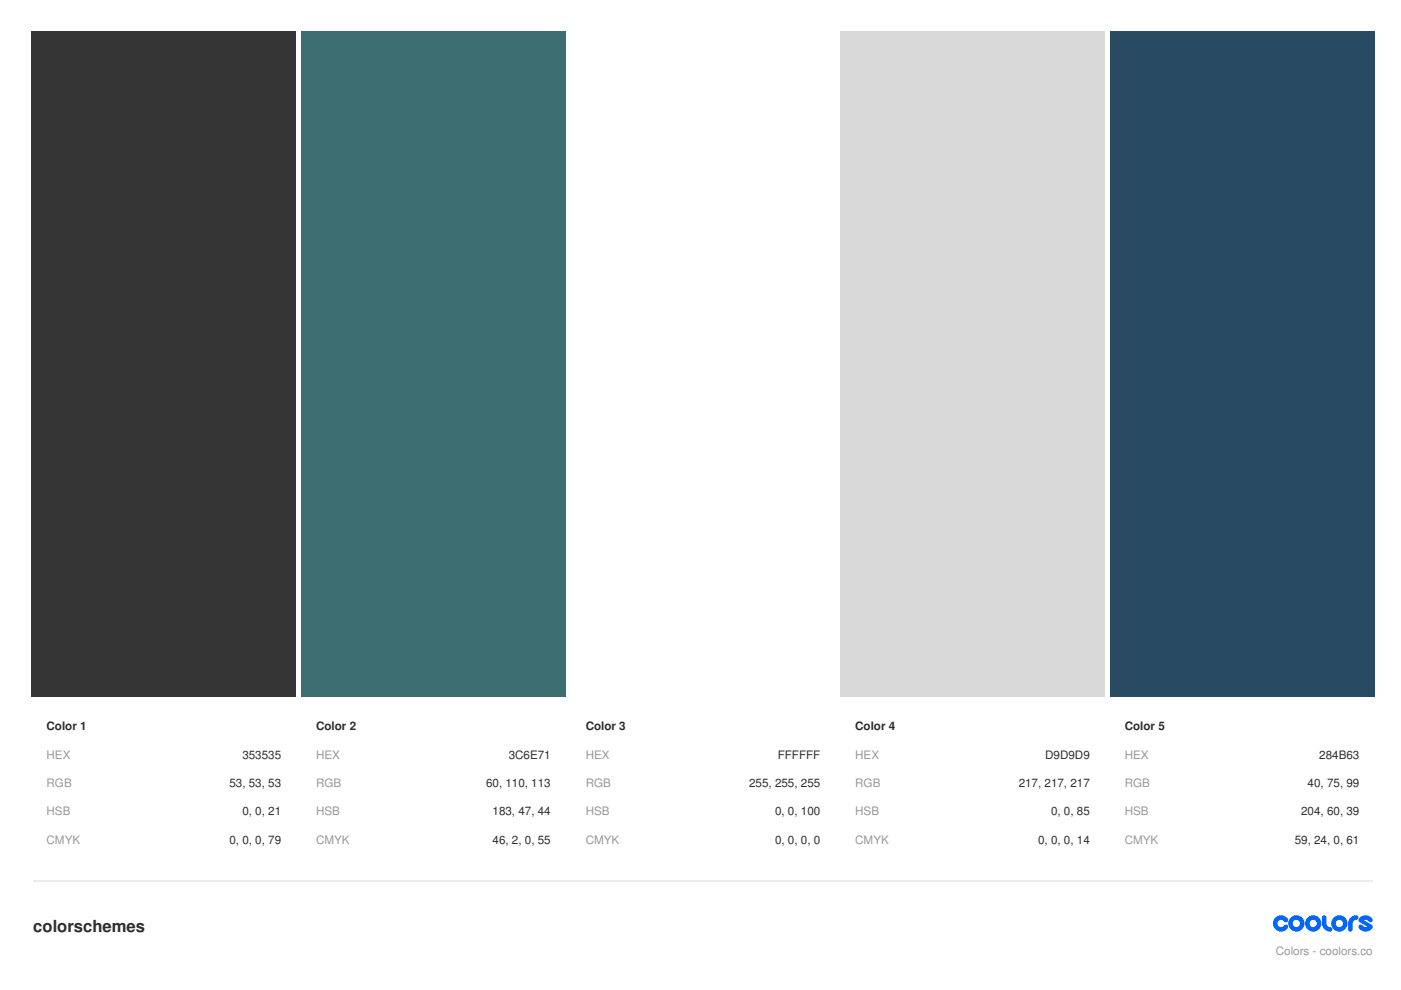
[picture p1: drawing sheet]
<svg xmlns="http://www.w3.org/2000/svg" width="297mm" height="210mm" viewBox="0 0 297 210" stroke-linecap="round" stroke-linejoin="round" font-family="sans-serif">
<path d="M6.7 6.7h56.1v173.9h-56.1z" fill="#353535"/>
<path d="M6.3 147.8h56.8v33.2h-56.8z" fill="#fff"/>
<path d="M63.9 6.7h56v173.9h-56z" fill="#3c6e71"/>
<g fill="#fff">
<path d="M63.5 147.8h56.8v33.2h-56.8z"/>
<path d="M121 6.7h56.1v173.9h-56.1z"/>
<path d="M120.6 147.8h56.8v33.2h-56.8z"/>
</g>
<path d="M178.2 6.7h56v173.9h-56z" fill="#d9d9d9"/>
<path d="M177.8 147.8h56.8v33.2h-56.8z" fill="#fff"/>
<path d="M235.3 6.7h56.1v173.9h-56.1z" fill="#284b63"/>
<path d="M234.9 147.8h56.8v33.2h-56.8z" fill="#fff"/>
<path d="M7.1 186.8h283.9" fill="none" stroke="#ececec" stroke-width=".35"/>
<g fill="#06f">
<path d="M270.4 194.6a1.72 1.72 0 0 1 2.6 .2 .52 .52 0 0 1-.2 .8 .52 .52 0 0 1-.7-.4 .77 .77 0 0 0-1.1 .1 .77 .77 0 0 0 .2 1.1 .77 .77 0 0 0 1-.2 .48 .48 0 0 1 .7-.1 .48 .48 0 0 1 .1 .7 1.73 1.73 0 0 1-2.5 .3 1.73 1.73 0 0 1-.1-2.5z"/>
<path d="M280.5 194.1h.4l.3 .3v1.4a.77 .77 0 0 0 .8 .8 .48 .48 0 0 1 .5 .4 .48 .48 0 0 1-.5 .5 1.73 1.73 0 0 1-1.7-1.7v-1.3z"/>
<path d="M286.3 194.6l.8-.5h.4a.48 .48 0 0 1 .5 .4 .48 .48 0 0 1-.5 .5 .77 .77 0 0 0-.7 .8v1.2a.48 .48 0 0 1-.5 .5 .48 .48 0 0 1-.5-.5 2.69 2.69 0 0 1 .5-2.4z"/>
<path d="M288.4 194.5a1.72 1.72 0 0 1 2.6 .3 .52 .52 0 0 1-.3 .7 .52 .52 0 0 1-.7-.3l-.5-.2-.3 .1 1.6 1 .2 .2v.5a1.69 1.69 0 0 1-3-.3 .48 .48 0 0 1 .3-.5 .48 .48 0 0 1 .6 .2l.4 .3h.6l-1.8-1.2v-.5z"/>
<path d="M273.1 195.8a1.75 1.75 0 0 0 3.5 0 1.75 1.75 0 0 0-3.5 0zM274.1 195.8a.77 .77 0 0 1 1.5 0 .77 .77 0 0 1-1.5 0z"/>
<path d="M276.7 195.8a1.75 1.75 0 0 0 3.5 0 1.75 1.75 0 0 0-3.5 0zM277.7 195.8a.77 .77 0 0 1 1.5 0 .77 .77 0 0 1-1.5 0z"/>
<path d="M282.2 195.8a1.75 1.75 0 0 0 3.5 0 1.75 1.75 0 0 0-3.5 0zM283.2 195.8a.77 .77 0 0 1 1.5 0 .77 .77 0 0 1-1.5 0z"/>
</g>
<text font-size="3.5" fill="#2d2d2f" x="7.1" y="197.6">colorschemes</text>
<g font-size="2.5" fill="#2d2d2f">
<text x="9.9" y="154.9">Color 1</text>
<text x="67" y="154.9">Color 2</text>
<text x="124.2" y="154.9">Color 3</text>
<text x="181.3" y="154.9">Color 4</text>
<text x="238.5" y="154.9">Color 5</text>
<text x="51.4" y="160.9">353535</text>
<text x="107.9" y="160.9">3C6E71</text>
<text x="164.9" y="160.9">FFFFFF</text>
<text x="221.6" y="160.9">D9D9D9</text>
<text x="279.7" y="160.9">284B63</text>
<text x="48.7" y="166.9">53, 53, 53</text>
<text x="103.1" y="166.9">60, 110, 113</text>
<text x="158.8" y="166.9">255, 255, 255</text>
<text x="216" y="166.9">217, 217, 217</text>
<text x="277.3" y="166.9">40, 75, 99</text>
<text x="51.4" y="172.9">0, 0, 21</text>
<text x="104.4" y="172.9">183, 47, 44</text>
<text x="164.3" y="172.9">0, 0, 100</text>
<text x="222.8" y="172.9">0, 0, 85</text>
<text x="275.9" y="172.9">204, 60, 39</text>
<text x="48.7" y="178.9">0, 0, 0, 79</text>
<text x="104.4" y="178.9">46, 2, 0, 55</text>
<text x="164.3" y="178.9">0, 0, 0, 0</text>
<text x="220.1" y="178.9">0, 0, 0, 14</text>
<text x="274.5" y="178.9">59, 24, 0, 61</text>
</g>
<g font-size="2.5" fill="#97969c">
<text x="9.9" y="160.9">HEX</text>
<text x="67" y="160.9">HEX</text>
<text x="124.2" y="160.9">HEX</text>
<text x="181.3" y="160.9">HEX</text>
<text x="238.5" y="160.9">HEX</text>
<text x="9.9" y="166.9">RGB</text>
<text x="67" y="166.9">RGB</text>
<text x="124.2" y="166.9">RGB</text>
<text x="181.3" y="166.9">RGB</text>
<text x="238.5" y="166.9">RGB</text>
<text x="9.9" y="172.9">HSB</text>
<text x="67" y="172.9">HSB</text>
<text x="124.2" y="172.9">HSB</text>
<text x="181.3" y="172.9">HSB</text>
<text x="238.5" y="172.9">HSB</text>
<text x="9.9" y="178.9">CMYK</text>
<text x="67" y="178.9">CMYK</text>
<text x="124.2" y="178.9">CMYK</text>
<text x="181.3" y="178.9">CMYK</text>
<text x="238.5" y="178.9">CMYK</text>
<text x="270.5" y="202.5">Colors - coolors.co</text>
</g>
</svg>
